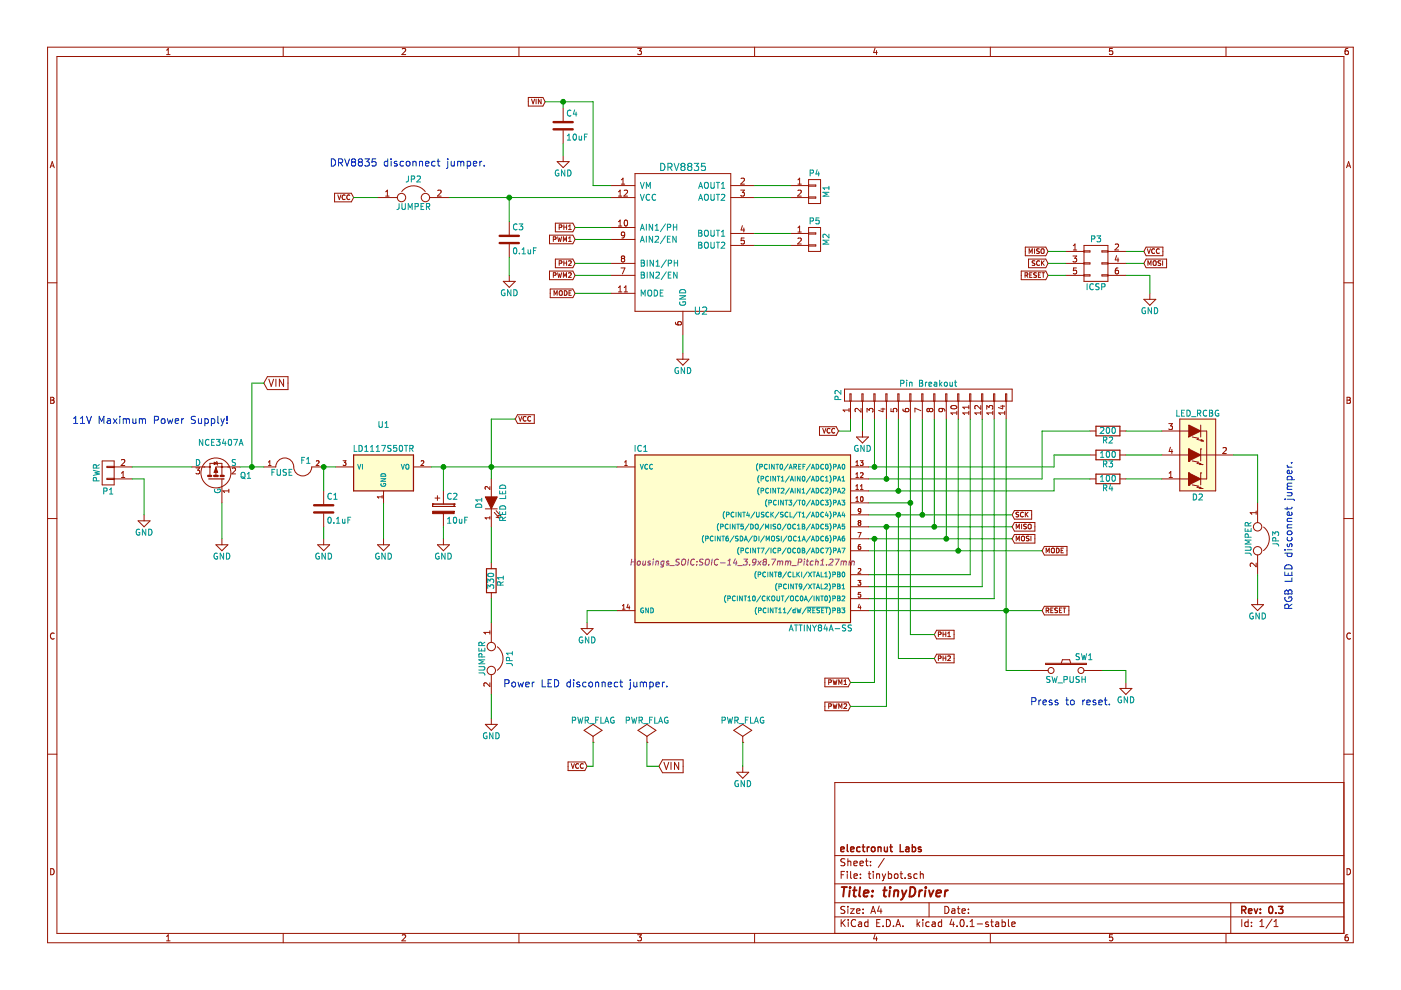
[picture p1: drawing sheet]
EESchema Schematic File Version 2
LIBS:power
LIBS:device
LIBS:transistors
LIBS:conn
LIBS:linear
LIBS:regul
LIBS:74xx
LIBS:cmos4000
LIBS:adc-dac
LIBS:memory
LIBS:xilinx
LIBS:microcontrollers
LIBS:dsp
LIBS:microchip
LIBS:analog_switches
LIBS:motorola
LIBS:texas
LIBS:intel
LIBS:audio
LIBS:interface
LIBS:digital-audio
LIBS:philips
LIBS:display
LIBS:cypress
LIBS:siliconi
LIBS:opto
LIBS:atmel
LIBS:contrib
LIBS:valves
LIBS:l293d
LIBS:drv8835
LIBS:indrium-node
LIBS:tinybot-cache
EELAYER 25 0
EELAYER END
$Descr A4 11693 8268
encoding utf-8
Sheet 1 1
Title "tinyDriver"
Date ""
Rev "0.3"
Comp "electronut Labs"
Comment1 ""
Comment2 ""
Comment3 ""
Comment4 ""
$EndDescr
$Comp
L LED D1
U 1 1
P 4100 4200
F 0 "D1" H 4100 4300 50  0000 C CNN
F 1 "RED LED" H 4100 4100 50  0000 C CNN
F 2 "tinybot:led-0805" H 4100 4200 50  0001 C CNN
F 3 "" H 4100 4200 50  0000 C CNN
	1    4100 4200
	0    -1   -1   0   
$EndComp
$Comp
L CONN_02X03 P3
U 1 1
P 9150 2200
F 0 "P3" H 9150 2400 50  0000 C CNN
F 1 "ICSP" H 9150 2000 50  0000 C CNN
F 2 "tinybot:ICSP_2x3" H 9150 1000 50  0001 C CNN
F 3 "" H 9150 1000 50  0000 C CNN
	1    9150 2200
	1    0    0    -1  
$EndComp
$Comp
L R R2
U 1 1
P 9250 3600
F 0 "R2" V 9330 3600 50  0000 C CNN
F 1 "200" V 9250 3600 50  0000 C CNN
F 2 "Resistors_SMD:R_0603" V 9180 3600 50  0001 C CNN
F 3 "" H 9250 3600 50  0000 C CNN
	1    9250 3600
	0    1    1    0   
$EndComp
$Comp
L R R3
U 1 1
P 9250 3800
F 0 "R3" V 9330 3800 50  0000 C CNN
F 1 "100" V 9250 3800 50  0000 C CNN
F 2 "Resistors_SMD:R_0603" V 9180 3800 50  0001 C CNN
F 3 "" H 9250 3800 50  0000 C CNN
	1    9250 3800
	0    1    1    0   
$EndComp
$Comp
L GND #PWR01
U 1 1
P 6200 6400
F 0 "#PWR01" H 6200 6150 50  0001 C CNN
F 1 "GND" H 6200 6250 50  0000 C CNN
F 2 "" H 6200 6400 50  0000 C CNN
F 3 "" H 6200 6400 50  0000 C CNN
	1    6200 6400
	1    0    0    -1  
$EndComp
$Comp
L PWR_FLAG #FLG02
U 1 1
P 6200 6200
F 0 "#FLG02" H 6200 6295 50  0001 C CNN
F 1 "PWR_FLAG" H 6200 6380 50  0000 C CNN
F 2 "" H 6200 6200 50  0000 C CNN
F 3 "" H 6200 6200 50  0000 C CNN
	1    6200 6200
	1    0    0    -1  
$EndComp
$Comp
L LD1117S33TR U1
U 1 1
P 3200 3950
F 0 "U1" H 3200 4350 50  0000 C CNN
F 1 "LD1117S50TR" H 3200 4150 50  0000 C CNN
F 2 "tinybot:LD1117_SOT223" H 3200 4050 50  0001 C CNN
F 3 "" H 3200 3950 50  0000 C CNN
	1    3200 3950
	1    0    0    -1  
$EndComp
$Comp
L CONN_01X02 P1
U 1 1
P 900 3950
F 0 "P1" H 900 4100 50  0000 C CNN
F 1 "PWR" V 1000 3950 50  0000 C CNN
F 2 "tinybot:TerminalBlock_5mm_1x2" H 900 3950 50  0001 C CNN
F 3 "" H 900 3950 50  0000 C CNN
	1    900  3950
	-1   0    0    1   
$EndComp
$Comp
L R R1
U 1 1
P 4100 4850
F 0 "R1" V 4180 4850 50  0000 C CNN
F 1 "330" V 4100 4850 50  0000 C CNN
F 2 "Resistors_SMD:R_0603" V 4030 4850 50  0001 C CNN
F 3 "" H 4100 4850 50  0000 C CNN
	1    4100 4850
	1    0    0    -1  
$EndComp
$Comp
L JUMPER JP1
U 1 1
P 4100 5500
F 0 "JP1" H 4100 5650 50  0000 C CNN
F 1 "JUMPER" H 4100 5420 50  0000 C CNN
F 2 "Capacitors_SMD:C_0402" H 4100 5500 50  0001 C CNN
F 3 "" H 4100 5500 50  0000 C CNN
	1    4100 5500
	0    1    1    0   
$EndComp
$Comp
L GND #PWR03
U 1 1
P 1200 4300
F 0 "#PWR03" H 1200 4050 50  0001 C CNN
F 1 "GND" H 1200 4150 50  0000 C CNN
F 2 "" H 1200 4300 50  0000 C CNN
F 3 "" H 1200 4300 50  0000 C CNN
	1    1200 4300
	1    0    0    -1  
$EndComp
Text GLabel 2200 3200 2    60   Input ~ 0
VIN
$Comp
L GND #PWR04
U 1 1
P 4100 6000
F 0 "#PWR04" H 4100 5750 50  0001 C CNN
F 1 "GND" H 4100 5850 50  0000 C CNN
F 2 "" H 4100 6000 50  0000 C CNN
F 3 "" H 4100 6000 50  0000 C CNN
	1    4100 6000
	1    0    0    -1  
$EndComp
$Comp
L GND #PWR05
U 1 1
P 4900 5200
F 0 "#PWR05" H 4900 4950 50  0001 C CNN
F 1 "GND" H 4900 5050 50  0000 C CNN
F 2 "" H 4900 5200 50  0000 C CNN
F 3 "" H 4900 5200 50  0000 C CNN
	1    4900 5200
	1    0    0    -1  
$EndComp
$Comp
L GND #PWR06
U 1 1
P 3200 4500
F 0 "#PWR06" H 3200 4250 50  0001 C CNN
F 1 "GND" H 3200 4350 50  0000 C CNN
F 2 "" H 3200 4500 50  0000 C CNN
F 3 "" H 3200 4500 50  0000 C CNN
	1    3200 4500
	1    0    0    -1  
$EndComp
Text GLabel 2950 1650 0    39   Input ~ 0
VCC
Text GLabel 8450 4300 2    39   Input ~ 0
SCK
Text GLabel 8450 4400 2    39   Input ~ 0
MISO
Text GLabel 8450 4500 2    39   Input ~ 0
MOSI
Text GLabel 8700 5100 2    39   Input ~ 0
RESET
Text GLabel 9550 2200 2    39   Input ~ 0
MOSI
Text GLabel 4300 3500 2    39   Input ~ 0
VCC
$Comp
L GND #PWR07
U 1 1
P 9600 2450
F 0 "#PWR07" H 9600 2200 50  0001 C CNN
F 1 "GND" H 9600 2300 50  0000 C CNN
F 2 "" H 9600 2450 50  0000 C CNN
F 3 "" H 9600 2450 50  0000 C CNN
	1    9600 2450
	1    0    0    -1  
$EndComp
Text GLabel 9550 2100 2    39   Input ~ 0
VCC
Text GLabel 8750 2100 0    39   Input ~ 0
MISO
Text GLabel 8750 2200 0    39   Input ~ 0
SCK
Text GLabel 8750 2300 0    39   Input ~ 0
RESET
Text Notes 4200 5750 0    60   ~ 0
Power LED disconnect jumper.
$Comp
L CONN_01X02 P4
U 1 1
P 6800 1600
F 0 "P4" H 6800 1750 50  0000 C CNN
F 1 "M1" V 6900 1600 50  0000 C CNN
F 2 "tinybot:TerminalBlock_5mm_1x2" H 6800 1600 50  0001 C CNN
F 3 "" H 6800 1600 50  0000 C CNN
	1    6800 1600
	1    0    0    -1  
$EndComp
$Comp
L CONN_01X02 P5
U 1 1
P 6800 2000
F 0 "P5" H 6800 2150 50  0000 C CNN
F 1 "M2" V 6900 2000 50  0000 C CNN
F 2 "tinybot:TerminalBlock_5mm_1x2" H 6800 2000 50  0001 C CNN
F 3 "" H 6800 2000 50  0000 C CNN
	1    6800 2000
	1    0    0    -1  
$EndComp
$Comp
L JUMPER JP2
U 1 1
P 3450 1650
F 0 "JP2" H 3450 1800 50  0000 C CNN
F 1 "JUMPER" H 3450 1570 50  0000 C CNN
F 2 "Capacitors_SMD:C_0402" H 3450 1650 50  0001 C CNN
F 3 "" H 3450 1650 50  0000 C CNN
	1    3450 1650
	1    0    0    -1  
$EndComp
Text Notes 2750 1400 0    60   ~ 0
DRV8835 disconnect jumper.
Text GLabel 7100 5700 0    39   Input ~ 0
PWM1
Text GLabel 7100 5900 0    39   Input ~ 0
PWM2
Text GLabel 7800 5300 2    39   Input ~ 0
PH1
Text GLabel 7800 5500 2    39   Input ~ 0
PH2
$Comp
L C C1
U 1 1
P 2700 4250
F 0 "C1" H 2725 4350 50  0000 L CNN
F 1 "0.1uF" H 2725 4150 50  0000 L CNN
F 2 "Capacitors_SMD:C_0603" H 2738 4100 50  0001 C CNN
F 3 "" H 2700 4250 50  0000 C CNN
	1    2700 4250
	1    0    0    -1  
$EndComp
$Comp
L CP C2
U 1 1
P 3700 4250
F 0 "C2" H 3725 4350 50  0000 L CNN
F 1 "10uF" H 3725 4150 50  0000 L CNN
F 2 "Capacitors_SMD:C_0603" H 3738 4100 50  0001 C CNN
F 3 "" H 3700 4250 50  0000 C CNN
	1    3700 4250
	1    0    0    -1  
$EndComp
$Comp
L GND #PWR08
U 1 1
P 2700 4500
F 0 "#PWR08" H 2700 4250 50  0001 C CNN
F 1 "GND" H 2700 4350 50  0000 C CNN
F 2 "" H 2700 4500 50  0000 C CNN
F 3 "" H 2700 4500 50  0000 C CNN
	1    2700 4500
	1    0    0    -1  
$EndComp
$Comp
L GND #PWR09
U 1 1
P 3700 4500
F 0 "#PWR09" H 3700 4250 50  0001 C CNN
F 1 "GND" H 3700 4350 50  0000 C CNN
F 2 "" H 3700 4500 50  0000 C CNN
F 3 "" H 3700 4500 50  0000 C CNN
	1    3700 4500
	1    0    0    -1  
$EndComp
$Comp
L LED_RCBG D2
U 1 1
P 10000 3800
F 0 "D2" H 10000 4150 50  0000 C CNN
F 1 "LED_RCBG" H 10000 3450 50  0000 C CNN
F 2 "LEDs:LED-RGB-5MM_Common_Cathode" H 10000 3750 50  0001 C CNN
F 3 "" H 10000 3750 50  0000 C CNN
	1    10000 3800
	-1   0    0    1   
$EndComp
$Comp
L FUSE F1
U 1 1
P 2450 3900
F 0 "F1" H 2550 3950 50  0000 C CNN
F 1 "FUSE" H 2350 3850 50  0000 C CNN
F 2 "tinybot:BOURNS_PTC_FUSE_S1" H 2450 3900 50  0001 C CNN
F 3 "" H 2450 3900 50  0000 C CNN
	1    2450 3900
	1    0    0    -1  
$EndComp
$Comp
L R R4
U 1 1
P 9250 4000
F 0 "R4" V 9330 4000 50  0000 C CNN
F 1 "100" V 9250 4000 50  0000 C CNN
F 2 "Resistors_SMD:R_0603" V 9180 4000 50  0001 C CNN
F 3 "" H 9250 4000 50  0000 C CNN
	1    9250 4000
	0    1    1    0   
$EndComp
$Comp
L GND #PWR010
U 1 1
P 10500 5000
F 0 "#PWR010" H 10500 4750 50  0001 C CNN
F 1 "GND" H 10500 4850 50  0000 C CNN
F 2 "" H 10500 5000 50  0000 C CNN
F 3 "" H 10500 5000 50  0000 C CNN
	1    10500 5000
	1    0    0    -1  
$EndComp
Text GLabel 7000 3600 0    39   Input ~ 0
VCC
$Comp
L GND #PWR011
U 1 1
P 7200 3600
F 0 "#PWR011" H 7200 3350 50  0001 C CNN
F 1 "GND" H 7200 3450 50  0000 C CNN
F 2 "" H 7200 3600 50  0000 C CNN
F 3 "" H 7200 3600 50  0000 C CNN
	1    7200 3600
	1    0    0    -1  
$EndComp
$Comp
L JUMPER JP3
U 1 1
P 10500 4500
F 0 "JP3" H 10500 4650 50  0000 C CNN
F 1 "JUMPER" H 10500 4420 50  0000 C CNN
F 2 "Capacitors_SMD:C_0402" H 10500 4500 50  0001 C CNN
F 3 "" H 10500 4500 50  0000 C CNN
	1    10500 4500
	0    1    1    0   
$EndComp
Text Notes 10800 3850 3    60   ~ 0
RGB LED disconnet jumper.
$Comp
L CONN_01X14 P2
U 1 1
P 7750 3300
F 0 "P2" H 7750 4050 50  0000 C CNN
F 1 "Pin Breakout" V 7850 3300 50  0000 C CNN
F 2 "tinybot:Pin_Header_Straight_1x14" H 7750 3300 50  0001 C CNN
F 3 "" H 7750 3300 50  0000 C CNN
	1    7750 3300
	0    -1   -1   0   
$EndComp
Text GLabel 5500 6400 2    60   Input ~ 0
VIN
$Comp
L PWR_FLAG #FLG012
U 1 1
P 5400 6200
F 0 "#FLG012" H 5400 6295 50  0001 C CNN
F 1 "PWR_FLAG" H 5400 6380 50  0000 C CNN
F 2 "" H 5400 6200 50  0000 C CNN
F 3 "" H 5400 6200 50  0000 C CNN
	1    5400 6200
	1    0    0    -1  
$EndComp
$Comp
L DRV8835 U2
U 1 1
P 5700 1800
F 0 "U2" H 5850 1000 60  0000 C CNN
F 1 "DRV8835" H 5700 2200 60  0000 C CNN
F 2 "tinybot:DRV8835" H 5700 1800 60  0001 C CNN
F 3 "" H 5700 1800 60  0000 C CNN
	1    5700 1800
	1    0    0    -1  
$EndComp
Text GLabel 4800 2000 0    39   Input ~ 0
PWM1
Text GLabel 4800 1900 0    39   Input ~ 0
PH1
Text GLabel 4800 2300 0    39   Input ~ 0
PWM2
Text GLabel 4800 2200 0    39   Input ~ 0
PH2
Text GLabel 4800 2450 0    39   Input ~ 0
MODE
$Comp
L GND #PWR013
U 1 1
P 5700 2950
F 0 "#PWR013" H 5700 2700 50  0001 C CNN
F 1 "GND" H 5700 2800 50  0000 C CNN
F 2 "" H 5700 2950 50  0000 C CNN
F 3 "" H 5700 2950 50  0000 C CNN
	1    5700 2950
	1    0    0    -1  
$EndComp
Text GLabel 4550 850  0    39   Input ~ 0
VIN
Text GLabel 8700 4600 2    39   Input ~ 0
MODE
$Comp
L PWR_FLAG #FLG014
U 1 1
P 4950 6200
F 0 "#FLG014" H 4950 6295 50  0001 C CNN
F 1 "PWR_FLAG" H 4950 6380 50  0000 C CNN
F 2 "" H 4950 6200 50  0000 C CNN
F 3 "" H 4950 6200 50  0000 C CNN
	1    4950 6200
	1    0    0    -1  
$EndComp
Text GLabel 4900 6400 0    39   Input ~ 0
VCC
$Comp
L P_MOS Q1
U 1 1
P 1800 4050
F 0 "Q1" H 2000 4125 50  0000 L CNN
F 1 "NCE3407A" H 1650 4400 50  0000 L CNN
F 2 "TO_SOT_Packages_SMD:SOT-23" H 2000 3975 50  0001 L CIN
F 3 "" V 1800 4100 50  0000 L CNN
	1    1800 4050
	1    0    0    -1  
$EndComp
Wire Wire Line
	2950 1650 3150 1650
Connection ~ 8400 5100
Wire Wire Line
	8400 3500 8400 5600
Wire Wire Line
	8300 5000 7250 5000
Wire Wire Line
	8300 3500 8300 5000
Wire Wire Line
	7250 4900 8200 4900
Wire Wire Line
	8200 4900 8200 3500
Wire Wire Line
	7250 4800 8100 4800
Wire Wire Line
	8100 4800 8100 3500
Wire Wire Line
	7250 4600 8700 4600
Wire Wire Line
	8000 3500 8000 4600
Connection ~ 7900 4500
Wire Wire Line
	7900 4500 7900 3500
Connection ~ 7800 4400
Wire Wire Line
	7800 4400 7800 3500
Connection ~ 7700 4300
Wire Wire Line
	7700 4300 7700 3500
Wire Wire Line
	7600 4200 7250 4200
Wire Wire Line
	7600 3500 7600 5300
Wire Wire Line
	7250 4100 8800 4100
Wire Wire Line
	8900 2300 8750 2300
Wire Wire Line
	8900 2200 8750 2200
Wire Wire Line
	8900 2100 8750 2100
Wire Wire Line
	9400 2200 9550 2200
Wire Wire Line
	9400 2100 9550 2100
Wire Wire Line
	9600 2300 9600 2450
Wire Wire Line
	9400 2300 9600 2300
Wire Wire Line
	4100 3500 4300 3500
Wire Wire Line
	7250 5100 8700 5100
Wire Wire Line
	7250 4300 8450 4300
Wire Wire Line
	7250 4500 8450 4500
Wire Wire Line
	7250 4400 8450 4400
Wire Wire Line
	3200 4200 3200 4500
Wire Wire Line
	4900 5100 4900 5200
Wire Wire Line
	5150 5100 4900 5100
Wire Wire Line
	7250 3900 8800 3900
Wire Wire Line
	6200 6200 6200 6400
Wire Wire Line
	4100 5800 4100 6000
Wire Wire Line
	4100 5000 4100 5200
Wire Wire Line
	4100 4400 4100 4700
Connection ~ 4100 3900
Wire Wire Line
	4100 3500 4100 4000
Wire Wire Line
	3600 3900 5150 3900
Wire Wire Line
	1200 4000 1200 4300
Wire Wire Line
	1100 4000 1200 4000
Wire Wire Line
	7300 4500 7300 5700
Wire Wire Line
	7300 5700 7100 5700
Connection ~ 7300 4500
Wire Wire Line
	7400 4400 7400 5900
Wire Wire Line
	7400 5900 7100 5900
Connection ~ 7400 4400
Wire Wire Line
	7500 5500 7800 5500
Wire Wire Line
	7600 5300 7800 5300
Connection ~ 7600 4200
Wire Wire Line
	3700 3900 3700 4100
Connection ~ 3700 3900
Wire Wire Line
	2700 3900 2700 4100
Connection ~ 2700 3900
Wire Wire Line
	2700 4400 2700 4500
Wire Wire Line
	3700 4400 3700 4500
Wire Wire Line
	9400 3600 9700 3600
Wire Wire Line
	9400 3800 9700 3800
Wire Wire Line
	9400 4000 9700 4000
Wire Wire Line
	10300 3800 10500 3800
Wire Wire Line
	10500 3800 10500 4200
Wire Wire Line
	8800 3900 8800 3800
Wire Wire Line
	8800 3800 9100 3800
Wire Wire Line
	8800 4100 8800 4000
Wire Wire Line
	8800 4000 9100 4000
Wire Wire Line
	1100 3900 1600 3900
Wire Wire Line
	2000 3900 2200 3900
Wire Wire Line
	8700 3600 9100 3600
Wire Wire Line
	8700 4000 8700 3600
Wire Wire Line
	7250 4000 8700 4000
Wire Wire Line
	7200 3500 7200 3600
Wire Wire Line
	7100 3500 7100 3600
Wire Wire Line
	7100 3600 7000 3600
Wire Wire Line
	7500 5500 7500 4300
Connection ~ 7500 4300
Wire Wire Line
	10500 4800 10500 5000
Wire Wire Line
	7300 3500 7300 3900
Connection ~ 7300 3900
Wire Wire Line
	7400 3500 7400 4000
Connection ~ 7400 4000
Wire Wire Line
	7500 3500 7500 4100
Connection ~ 7500 4100
Wire Wire Line
	5400 6200 5400 6400
Wire Wire Line
	5400 6400 5500 6400
Wire Wire Line
	4800 2000 5100 2000
Wire Wire Line
	4800 1900 5100 1900
Wire Wire Line
	4800 2300 5100 2300
Wire Wire Line
	4800 2200 5100 2200
Wire Wire Line
	4800 2450 5100 2450
Wire Wire Line
	5700 2800 5700 2950
Wire Wire Line
	6300 1550 6600 1550
Wire Wire Line
	6300 1650 6600 1650
Wire Wire Line
	6300 1950 6600 1950
Wire Wire Line
	6300 2050 6600 2050
Wire Wire Line
	3750 1650 5100 1650
Wire Wire Line
	4950 850  4950 1550
Wire Wire Line
	4950 1550 5100 1550
Connection ~ 8000 4600
Wire Wire Line
	4950 6200 4950 6400
Wire Wire Line
	4950 6400 4900 6400
$Comp
L GND #PWR015
U 1 1
P 1850 4500
F 0 "#PWR015" H 1850 4250 50  0001 C CNN
F 1 "GND" H 1850 4350 50  0000 C CNN
F 2 "" H 1850 4500 50  0000 C CNN
F 3 "" H 1850 4500 50  0000 C CNN
	1    1850 4500
	1    0    0    -1  
$EndComp
Wire Wire Line
	1850 4200 1850 4500
$Comp
L SW_PUSH SW1
U 1 1
P 8900 5600
F 0 "SW1" H 9050 5710 50  0000 C CNN
F 1 "SW_PUSH" H 8900 5520 50  0000 C CNN
F 2 "tinybot:SWITCH_SKQGAKE010" H 8900 5600 50  0001 C CNN
F 3 "" H 8900 5600 50  0000 C CNN
	1    8900 5600
	1    0    0    -1  
$EndComp
Wire Wire Line
	8400 5600 8600 5600
$Comp
L GND #PWR016
U 1 1
P 9400 5700
F 0 "#PWR016" H 9400 5450 50  0001 C CNN
F 1 "GND" H 9400 5550 50  0000 C CNN
F 2 "" H 9400 5700 50  0000 C CNN
F 3 "" H 9400 5700 50  0000 C CNN
	1    9400 5700
	1    0    0    -1  
$EndComp
Wire Wire Line
	9200 5600 9400 5600
Wire Wire Line
	9400 5600 9400 5700
Text Notes 8600 5900 0    60   ~ 0
Press to reset.
$Comp
L C C3
U 1 1
P 4250 2000
F 0 "C3" H 4275 2100 50  0000 L CNN
F 1 "0.1uF" H 4275 1900 50  0000 L CNN
F 2 "Capacitors_SMD:C_0603" H 4288 1850 50  0001 C CNN
F 3 "" H 4250 2000 50  0000 C CNN
	1    4250 2000
	1    0    0    -1  
$EndComp
$Comp
L C C4
U 1 1
P 4700 1050
F 0 "C4" H 4725 1150 50  0000 L CNN
F 1 "10uF" H 4725 950 50  0000 L CNN
F 2 "Capacitors_SMD:C_0603" H 4738 900 50  0001 C CNN
F 3 "" H 4700 1050 50  0000 C CNN
	1    4700 1050
	1    0    0    -1  
$EndComp
$Comp
L GND #PWR017
U 1 1
P 4250 2300
F 0 "#PWR017" H 4250 2050 50  0001 C CNN
F 1 "GND" H 4250 2150 50  0000 C CNN
F 2 "" H 4250 2300 50  0000 C CNN
F 3 "" H 4250 2300 50  0000 C CNN
	1    4250 2300
	1    0    0    -1  
$EndComp
$Comp
L GND #PWR018
U 1 1
P 4700 1300
F 0 "#PWR018" H 4700 1050 50  0001 C CNN
F 1 "GND" H 4700 1150 50  0000 C CNN
F 2 "" H 4700 1300 50  0000 C CNN
F 3 "" H 4700 1300 50  0000 C CNN
	1    4700 1300
	1    0    0    -1  
$EndComp
Wire Wire Line
	4550 850  4950 850 
Wire Wire Line
	4700 900  4700 850 
Connection ~ 4700 850 
Wire Wire Line
	4700 1200 4700 1300
Wire Wire Line
	4250 2150 4250 2300
$Comp
L ATTINY84A-SS IC1
U 1 1
P 6200 4500
F 0 "IC1" H 5350 5250 50  0000 C CNN
F 1 "ATTINY84A-SS" H 6850 3750 50  0000 C CNN
F 2 "Housings_SOIC:SOIC-14_3.9x8.7mm_Pitch1.27mm" H 6200 4300 50  0000 C CIN
F 3 "" H 6200 4500 50  0000 C CNN
	1    6200 4500
	1    0    0    -1  
$EndComp
Wire Wire Line
	2700 3900 2800 3900
Wire Wire Line
	2100 3200 2200 3200
Wire Wire Line
	2100 3200 2100 3900
Connection ~ 2100 3900
Text Notes 600  3550 0    60   ~ 0
11V Maximum Power Supply!
Connection ~ 4250 1650
Wire Wire Line
	4250 1850 4250 1650
$EndSCHEMATC
